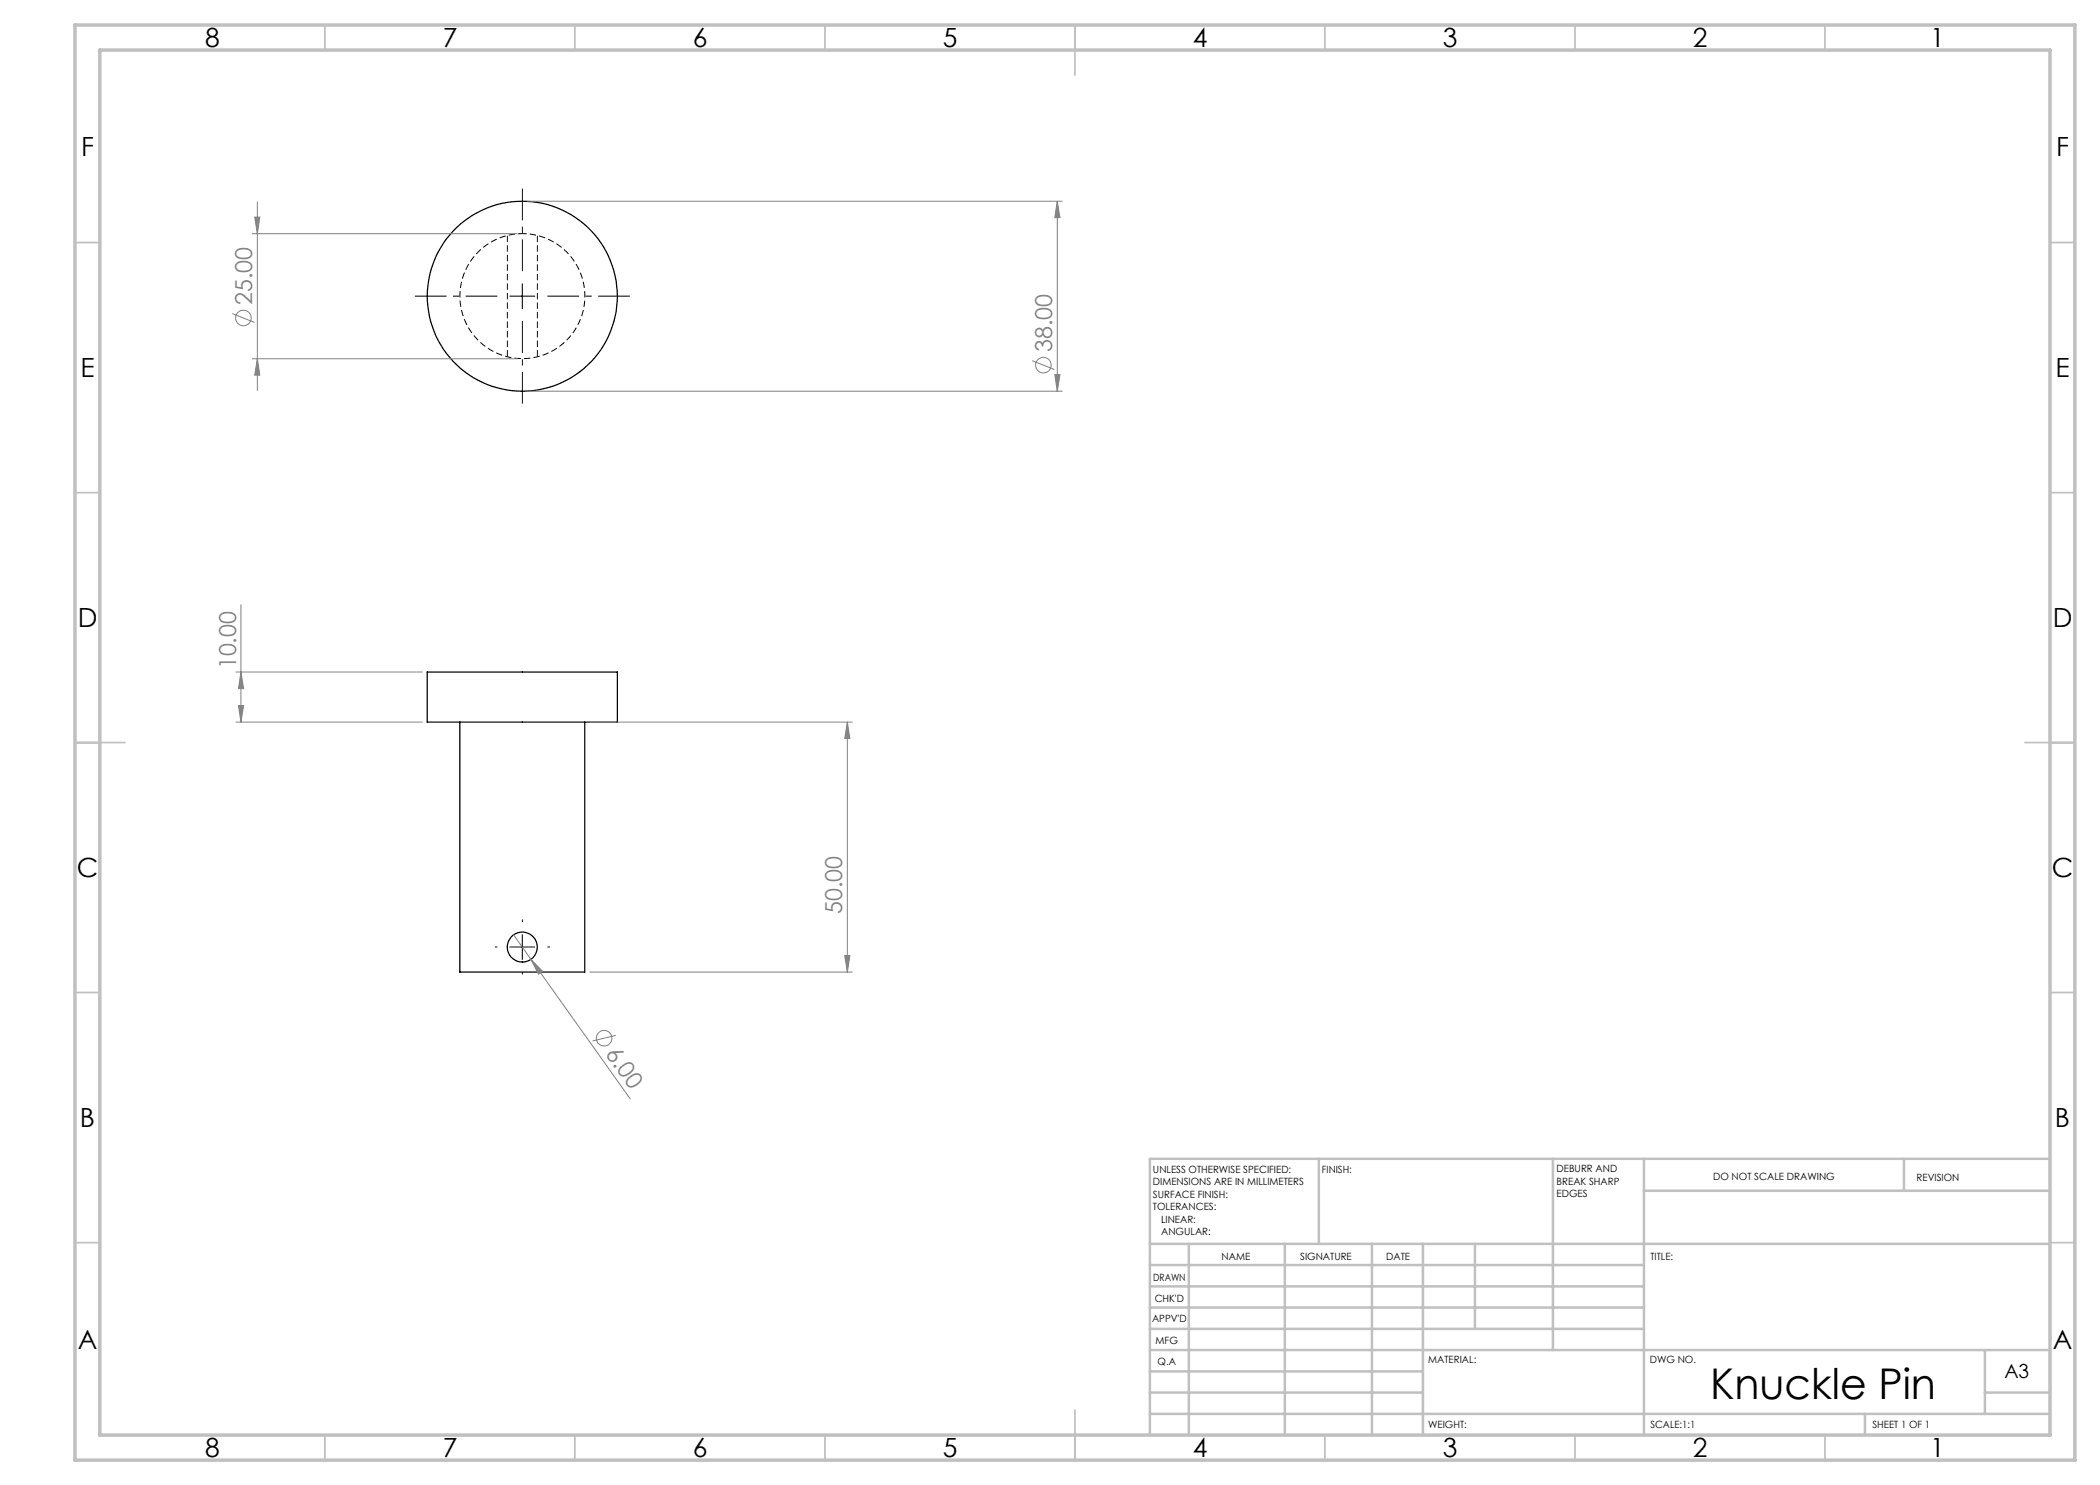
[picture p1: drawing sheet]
<svg xmlns="http://www.w3.org/2000/svg" width="420mm" height="297mm" viewBox="0 0 420 297" stroke-linecap="round" stroke-linejoin="round" font-family="sans-serif">
<path d="M104.5 46.7a12.5 12.5 0 0 1 10.9 18.5 12.5 12.5 0 0 1-21.5 .8 12.5 12.5 0 0 1 9.7-19.2l.9-.1" fill="none" stroke="#000" stroke-width=".2" stroke-dasharray="1.3 .6" stroke-dashoffset=".4" stroke-linecap="butt"/>
<path d="M101.5 47.1v24.3M107.5 71.4v-24.3" fill="none" stroke="#000" stroke-width=".2" stroke-dasharray="1.3 .6" stroke-dashoffset="-.1" stroke-linecap="butt"/>
<g fill="none" stroke="#000" stroke-width=".25">
<path d="M85.4 134.4h38.1v10h-38.1zM92 144.4v50h24.9v-50"/>
<circle cx="104.5" cy="59.2" r="19"/>
<circle cx="104.5" cy="189.4" r="3"/>
</g>
<g fill="none" stroke="#808080" stroke-width=".2">
<path d="M50.4 46.7h53.1M50.9 43.4h1.1l-.5 3.3zM51.5 40.4v37.7M105.4 40.2h107M211.5 40.2v38M211.5 40.2l.5 3.3h-1zM46.5 62.7l4.4 1.8M50.4 71.8h53.1M51.5 71.8l.5 3.2h-1.1zM105.4 78.2h107M206.4 72.1l4.5 1.8M211 74.9h1l-.5 3.3z"/>
<path d="M47.2 134.4h37.3M48.2 121v23.4M48.2 134.4l.5 3.3h-1zM47.2 144.4h37.3M47.7 141.1h1l-.5 3.3zM118 144.4h52.5M169.5 144.4l.5 3.3h-1.1zM169.5 144.4v50M102.7 187l3.5 4.9M106.2 191.9l2.3 2.4-.8 .5zM106.2 191.9l19.8 27.9M118 194.4h52.5"/>
<path d="M168.9 191.1h1.1l-.5 3.3zM123.2 207.1l-4.7 1.1"/>
<circle cx="48.7" cy="63.6" r="1.55"/>
<circle cx="208.7" cy="73" r="1.56"/>
<circle cx="120.8" cy="207.7" r="1.56"/>
</g>
<path d="M99.5 59.2h-16.5M104.5 54.2v-16.5M109.5 59.2h16.5M104.5 64.2v16.5" fill="none" stroke="#000" stroke-width=".2" stroke-dasharray="15.2 1.3 1.3 1.3" stroke-dashoffset="8.9" stroke-linecap="butt"/>
<path d="M99.5 189.4h-.5M104.5 184.4v-.5M104.5 194.4v.5M109.5 189.4h.5" fill="none" stroke="#000" stroke-width=".2" stroke-dasharray="15.2 1.3 1.3 1.3" stroke-linecap="butt"/>
<path d="M102 59.2h5M104.5 56.8v4.9M102 189.4h5M104.5 186.9v5" fill="none" stroke="#000" stroke-width=".2"/>
<g fill="none" stroke="#c0c0c0" stroke-width=".35">
<path d="M65 5v5M115 5v5M165 5v5M215 5v10M265 5v5M315 5v5M365 5v5M15 48.5h5M410 48.5h5M15 98.5h5M410 98.5h5M15 148.5h10"/>
<path d="M405 148.5h10M15 198.5h5M410 198.5h5M15 248.5h5M410 248.5h5M65 287v5M115 287v5M165 287v5M215 282v10M265 287v5M315 287v5M365 287v5"/>
</g>
<g fill="none" stroke="#c0c0c0" stroke-width=".5">
<path d="M263.8 231.8v17M310.6 231.8v38.2M328.8 231.8v55.2M328.8 238.2h81.2M380.8 231.8v6.4M410 231.8h-180v55.2M230 248.8h180M230 257.3h98.8M230 253h98.8M237.8 248.8v38.2M257 248.8v38.2M274.4 248.8v38.2"/>
<path d="M284.6 248.8v38.2M295 248.8v17M230 265.8h98.8M230 261.5h98.8M230 278.5h54.6M230 274.3h54.6M230 270h180M397 278.5h13M397 270v12.8M230 282.8h180M373 282.8v4.2"/>
</g>
<path d="M15 5h400v287h-400zM20 10h390v277h-390z" fill="none" stroke="#c0c0c0" stroke-width=".7"/>
<g fill="#808080">
<path d="M106.2 191.9l2.3 2.4-.8 .5z"/>
<path d="M168.9 191.1h1.1l-.5 3.3zM169.5 144.4l.5 3.3h-1.1z"/>
<path d="M211.5 40.2l.5 3.3h-1zM211 74.9h1l-.5 3.3zM50.9 43.4h1.1l-.5 3.3zM51.5 71.8l.5 3.2h-1.1zM48.2 134.4l.5 3.3h-1zM47.7 141.1h1l-.5 3.3z"/>
</g>
<text font-size="8.5" x="342" y="279.7">Knuckle Pin</text>
<g font-size="5.3">
<text x="41" y="9.5">8</text>
<text x="88.5" y="9.5">7</text>
<text x="138.5" y="9.5">6</text>
<text x="188.5" y="9.5">5</text>
<text x="238.5" y="9.5">4</text>
<text x="288.5" y="9.5">3</text>
<text x="338.5" y="9.5">2</text>
<text x="386" y="9.5">1</text>
<text x="16.2" y="31.3">F</text>
<text x="411.2" y="31.3">F</text>
<text x="16.1" y="75.5">E</text>
<text x="411.1" y="75.5">E</text>
<text x="15.5" y="125.5">D</text>
<text x="410.5" y="125.5">D</text>
<text x="15.4" y="175.5">C</text>
<text x="410.4" y="175.5">C</text>
<text x="16" y="225.5">B</text>
<text x="411" y="225.5">B</text>
<text x="15.5" y="269.8">A</text>
<text x="410.5" y="269.8">A</text>
<text x="41" y="291.5">8</text>
<text x="88.5" y="291.5">7</text>
<text x="138.5" y="291.5">6</text>
<text x="188.5" y="291.5">5</text>
<text x="238.5" y="291.5">4</text>
<text x="288.5" y="291.5">3</text>
<text x="338.5" y="291.5">2</text>
<text x="386" y="291.5">1</text>
</g>
<g font-size="4.7" fill="#808080">
<text x="50.4" y="61" transform="rotate(-90 50.4 61)">25.00</text>
<text x="210.4" y="70.4" transform="rotate(-90 210.4 70.4)">38.00</text>
<text x="47.2" y="133.9" transform="rotate(-90 47.2 133.9)">10.00</text>
<text x="168.5" y="182.8" transform="rotate(-90 168.5 182.8)">50.00</text>
<text x="120.9" y="210.7" transform="rotate(55 120.9 210.7)">6.00</text>
</g>
<text font-size="3.9" x="400.9" y="275.5">A3</text>
<g font-size="2">
<text x="230.6" y="234.6">UNLESS OTHERWISE SPECIFIED:</text>
<text x="230.6" y="237.1">DIMENSIONS ARE IN MILLIMETERS</text>
<text x="230.6" y="239.6">SURFACE FINISH:</text>
<text x="264.4" y="234.6">FINISH:</text>
<text x="311.3" y="234.5">DEBURR AND</text>
<text x="311.3" y="237">BREAK SHARP</text>
<text x="311.3" y="239.5">EDGES</text>
<text x="342.6" y="236">DO NOT SCALE DRAWING</text>
<text x="383.3" y="236.2">REVISION</text>
<text x="230.6" y="242.1">TOLERANCES:</text>
<text x="232.2" y="244.6">LINEAR:</text>
<text x="232.2" y="247.1">ANGULAR:</text>
<text x="244.3" y="252">NAME</text>
<text x="260" y="251.9">SIGNATURE</text>
<text x="277.2" y="251.9">DATE</text>
<text x="330.1" y="251.9">TITLE:</text>
<text x="230.6" y="256.1">DRAWN</text>
<text x="230.9" y="260.3">CHK'D</text>
<text x="230.4" y="264.4">APPV'D</text>
<text x="231.1" y="268.8">MFG</text>
<text x="231.5" y="273">Q.A</text>
<text x="285.6" y="272.5">MATERIAL:</text>
<text x="330" y="272.5">DWG NO.</text>
<text x="285.6" y="285.5">WEIGHT:</text>
<text x="330.1" y="285.6">SCALE:1:1</text>
<text x="374.5" y="285.6">SHEET 1 OF 1</text>
</g>
</svg>
